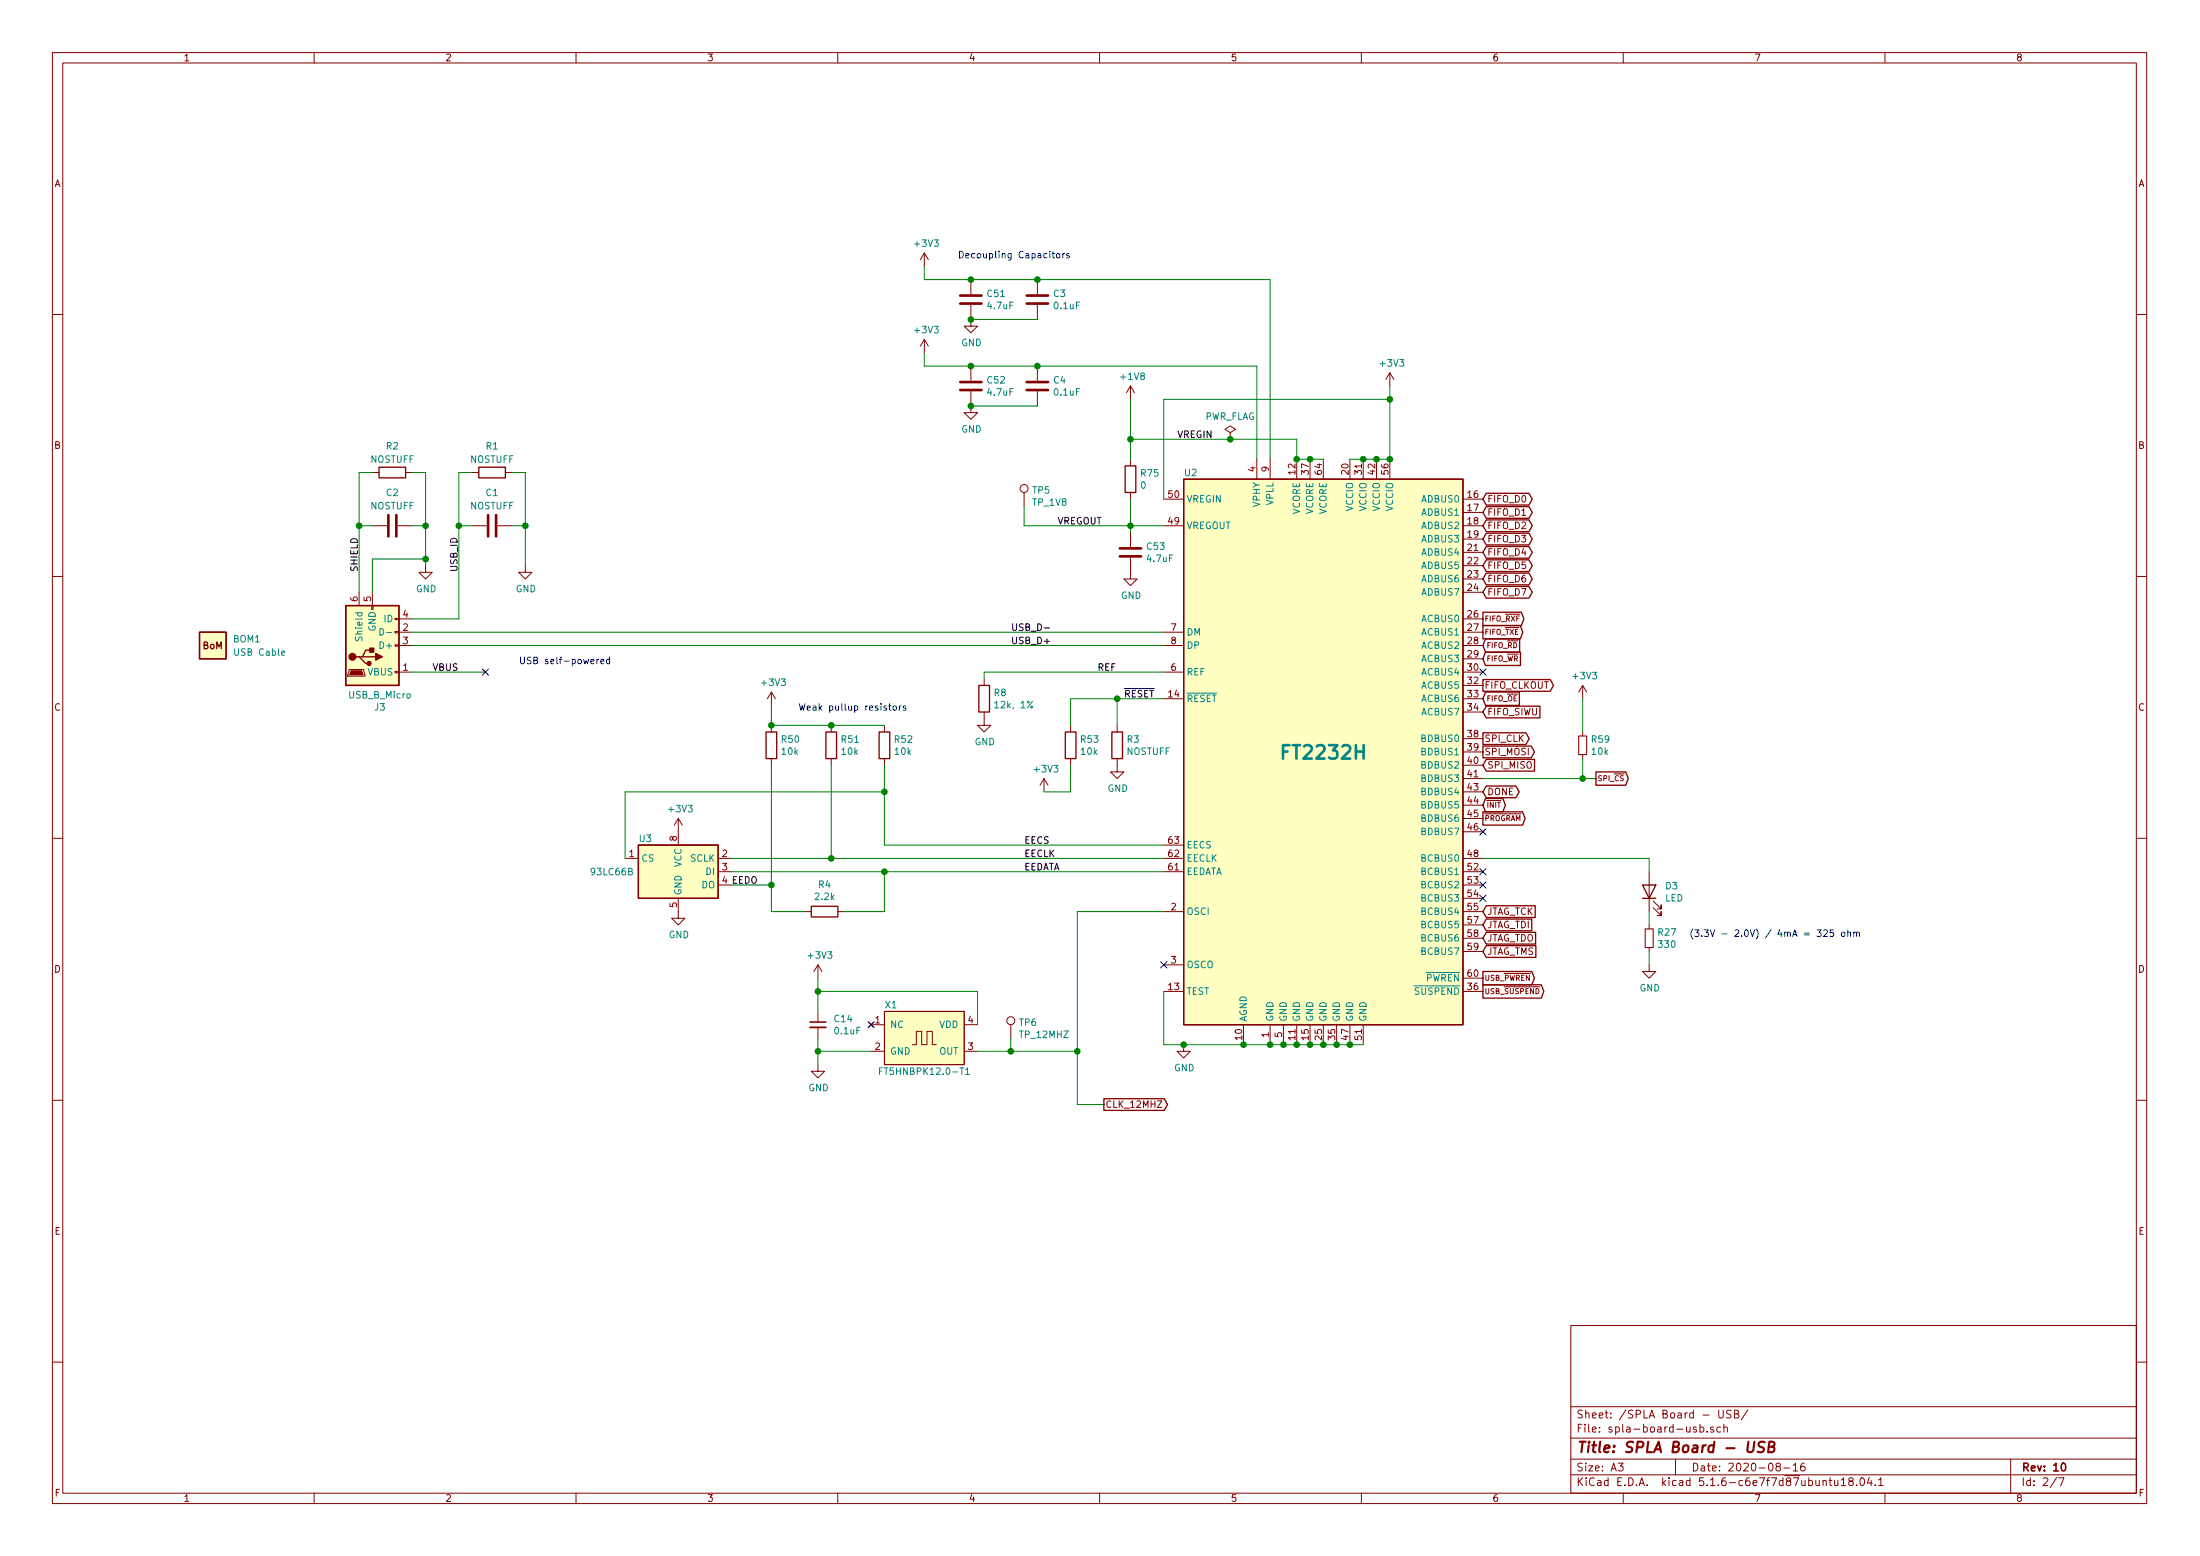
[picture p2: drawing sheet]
EESchema Schematic File Version 4
EELAYER 30 0
EELAYER END
$Descr A3 16535 11693
encoding utf-8
Sheet 2 7
Title "SPLA Board - USB"
Date "2020-08-16"
Rev "10"
Comp ""
Comment1 ""
Comment2 ""
Comment3 ""
Comment4 ""
$EndDescr
$Comp
L Device:R R1
U 1 1
P 3700 3550
F 0 "R1" V 3500 3550 50  0000 C CNN
F 1 "NOSTUFF" V 3600 3550 50  0000 C CNN
F 2 "Resistor_SMD:R_0603_1608Metric" V 3740 3540 50  0001 C CNN
F 3 "~" H 3700 3550 50  0001 C CNN
F 4 "N/A" H 3700 3550 50  0001 C CNN "Digikey"
F 5 "N/A" H 3700 3550 50  0001 C CNN "Manufacturer"
F 6 "N/A" H 3700 3550 50  0001 C CNN "Manufacturer Id"
	1    3700 3550
	0    1    1    0   
$EndComp
$Comp
L power:GND #PWR0101
U 1 1
P 3200 4250
F 0 "#PWR0101" H 3200 4000 50  0001 C CNN
F 1 "GND" H 3205 4077 50  0000 C CNN
F 2 "" H 3200 4250 50  0001 C CNN
F 3 "" H 3200 4250 50  0001 C CNN
	1    3200 4250
	1    0    0    -1  
$EndComp
$Comp
L Device:C C1
U 1 1
P 3700 3950
F 0 "C1" V 3450 3950 50  0000 C CNN
F 1 "NOSTUFF" V 3550 3950 50  0000 C CNN
F 2 "Capacitor_SMD:C_0603_1608Metric" H 3738 3800 50  0001 C CNN
F 3 "~" H 3700 3950 50  0001 C CNN
F 4 "N/A" H 3700 3950 50  0001 C CNN "Digikey"
F 5 "N/A" H 3700 3950 50  0001 C CNN "Manufacturer"
F 6 "N/A" H 3700 3950 50  0001 C CNN "Manufacturer Id"
	1    3700 3950
	0    1    1    0   
$EndComp
Wire Wire Line
	3450 3550 3550 3550
Wire Wire Line
	3850 3550 3950 3550
$Comp
L power:GND #PWR0102
U 1 1
P 3950 4250
F 0 "#PWR0102" H 3950 4000 50  0001 C CNN
F 1 "GND" H 3955 4077 50  0000 C CNN
F 2 "" H 3950 4250 50  0001 C CNN
F 3 "" H 3950 4250 50  0001 C CNN
	1    3950 4250
	1    0    0    -1  
$EndComp
$Comp
L Interface_USB:FT2232HL U2
U 1 1
P 9950 5650
F 0 "U2" H 8900 7750 50  0000 L CNN
F 1 "FT2232H" H 9950 5650 101 0000 C CNB
F 2 "Package_QFP:LQFP-64_10x10mm_P0.5mm" H 9950 5650 50  0001 C CNN
F 3 "https://www.ftdichip.com/Support/Documents/DataSheets/ICs/DS_FT2232H.pdf" H 9950 5650 50  0001 C CNN
F 4 "768-1024-1-ND" H 9950 5650 50  0001 C CNN "Digikey"
F 5 "FT2232HL" H 9950 5650 50  0001 C CNN "Manufacturer Id"
F 6 "FTDI Ltd." H 9950 5650 50  0001 C CNN "Manufacturer"
	1    9950 5650
	1    0    0    -1  
$EndComp
$Comp
L power:GND #PWR0103
U 1 1
P 8900 7850
F 0 "#PWR0103" H 8900 7600 50  0001 C CNN
F 1 "GND" H 8905 7677 50  0000 C CNN
F 2 "" H 8900 7850 50  0001 C CNN
F 3 "" H 8900 7850 50  0001 C CNN
	1    8900 7850
	1    0    0    -1  
$EndComp
Wire Wire Line
	10250 7850 10150 7850
Connection ~ 9350 7850
Wire Wire Line
	9350 7850 8900 7850
Connection ~ 9550 7850
Wire Wire Line
	9550 7850 9350 7850
Connection ~ 9650 7850
Wire Wire Line
	9650 7850 9550 7850
Connection ~ 9750 7850
Wire Wire Line
	9750 7850 9650 7850
Connection ~ 9850 7850
Wire Wire Line
	9850 7850 9750 7850
Connection ~ 9950 7850
Wire Wire Line
	9950 7850 9850 7850
Connection ~ 10050 7850
Wire Wire Line
	10050 7850 9950 7850
Connection ~ 10150 7850
Wire Wire Line
	10150 7850 10050 7850
NoConn ~ 8750 7250
$Comp
L power:GND #PWR0104
U 1 1
P 5100 6850
F 0 "#PWR0104" H 5100 6600 50  0001 C CNN
F 1 "GND" H 5105 6677 50  0000 C CNN
F 2 "" H 5100 6850 50  0001 C CNN
F 3 "" H 5100 6850 50  0001 C CNN
	1    5100 6850
	1    0    0    -1  
$EndComp
Wire Wire Line
	6650 6350 8750 6350
Wire Wire Line
	4700 5950 6650 5950
Wire Wire Line
	4700 5950 4700 6450
Wire Wire Line
	6650 5950 6650 6350
$Comp
L Device:R R4
U 1 1
P 6200 6850
F 0 "R4" V 5995 6850 50  0000 C CNN
F 1 "2.2k" V 6086 6850 50  0000 C CNN
F 2 "Resistor_SMD:R_0603_1608Metric" V 6240 6840 50  0001 C CNN
F 3 "~" H 6200 6850 50  0001 C CNN
F 4 "RMCF0603JT2K20CT-ND" H 6200 6850 50  0001 C CNN "Digikey"
F 5 "Stackpole Electronics Inc" H 6200 6850 50  0001 C CNN "Manufacturer"
F 6 "RMCF0603JT2K20" H 6200 6850 50  0001 C CNN "Manufacturer Id"
	1    6200 6850
	0    1    1    0   
$EndComp
Wire Wire Line
	5500 6650 5800 6650
Wire Wire Line
	5800 6650 5800 6850
Wire Wire Line
	5800 6850 6050 6850
Wire Wire Line
	5500 6550 6650 6550
Wire Wire Line
	6350 6850 6650 6850
Wire Wire Line
	5500 6450 6250 6450
Wire Wire Line
	6650 6550 6650 6850
Wire Wire Line
	8750 6550 6650 6550
Connection ~ 6650 6550
Wire Wire Line
	6650 5450 6250 5450
Connection ~ 6250 5450
Wire Wire Line
	6250 5450 5800 5450
Wire Wire Line
	5800 5450 5800 5300
Connection ~ 5800 5450
Wire Wire Line
	5800 5750 5800 6650
Connection ~ 5800 6650
Wire Wire Line
	6250 5750 6250 6450
Connection ~ 6250 6450
Wire Wire Line
	6250 6450 8750 6450
Wire Wire Line
	6650 5750 6650 5950
Connection ~ 6650 5950
$Comp
L power:GND #PWR0105
U 1 1
P 6150 8000
F 0 "#PWR0105" H 6150 7750 50  0001 C CNN
F 1 "GND" H 6155 7827 50  0000 C CNN
F 2 "" H 6150 8000 50  0001 C CNN
F 3 "" H 6150 8000 50  0001 C CNN
	1    6150 8000
	1    0    0    -1  
$EndComp
Wire Wire Line
	8750 7450 8750 7850
Wire Wire Line
	8750 7850 8900 7850
Connection ~ 8900 7850
Text Notes 6000 5350 0    50   ~ 0
Weak pullup resistors
Wire Wire Line
	10450 3000 10450 3450
Wire Wire Line
	10150 3450 10250 3450
Connection ~ 10450 3450
Connection ~ 10250 3450
Wire Wire Line
	10250 3450 10350 3450
Connection ~ 10350 3450
Wire Wire Line
	10350 3450 10450 3450
Wire Wire Line
	8500 3950 8750 3950
Wire Wire Line
	9750 3450 9850 3450
Connection ~ 9850 3450
Wire Wire Line
	9850 3450 9950 3450
$Comp
L power:GND #PWR0106
U 1 1
P 8500 4300
F 0 "#PWR0106" H 8500 4050 50  0001 C CNN
F 1 "GND" H 8505 4127 50  0000 C CNN
F 2 "" H 8500 4300 50  0001 C CNN
F 3 "" H 8500 4300 50  0001 C CNN
	1    8500 4300
	1    0    0    -1  
$EndComp
Wire Wire Line
	8500 3950 8500 4000
Connection ~ 8500 3950
$Comp
L power:+1V8 #PWR0107
U 1 1
P 8500 3000
F 0 "#PWR0107" H 8500 2850 50  0001 C CNN
F 1 "+1V8" H 8515 3173 50  0000 C CNN
F 2 "" H 8500 3000 50  0001 C CNN
F 3 "" H 8500 3000 50  0001 C CNN
	1    8500 3000
	1    0    0    -1  
$EndComp
Wire Wire Line
	8500 3000 8500 3300
$Comp
L power:GND #PWR0108
U 1 1
P 7400 5400
F 0 "#PWR0108" H 7400 5150 50  0001 C CNN
F 1 "GND" H 7405 5227 50  0000 C CNN
F 2 "" H 7400 5400 50  0001 C CNN
F 3 "" H 7400 5400 50  0001 C CNN
	1    7400 5400
	1    0    0    -1  
$EndComp
Wire Wire Line
	7400 5050 7400 5100
Wire Wire Line
	8050 5950 8050 5750
Wire Wire Line
	8050 5450 8050 5250
Wire Wire Line
	8050 5950 7850 5950
Wire Wire Line
	9750 3450 9750 3300
Connection ~ 9750 3450
Wire Wire Line
	9750 3300 9250 3300
$Comp
L power:+3V3 #PWR0109
U 1 1
P 6150 7350
F 0 "#PWR0109" H 6150 7200 50  0001 C CNN
F 1 "+3V3" H 6165 7523 50  0000 C CNN
F 2 "" H 6150 7350 50  0001 C CNN
F 3 "" H 6150 7350 50  0001 C CNN
	1    6150 7350
	1    0    0    -1  
$EndComp
$Comp
L power:+3V3 #PWR0110
U 1 1
P 5100 6250
F 0 "#PWR0110" H 5100 6100 50  0001 C CNN
F 1 "+3V3" H 5115 6423 50  0000 C CNN
F 2 "" H 5100 6250 50  0001 C CNN
F 3 "" H 5100 6250 50  0001 C CNN
	1    5100 6250
	1    0    0    -1  
$EndComp
$Comp
L power:+3V3 #PWR0111
U 1 1
P 7850 5950
F 0 "#PWR0111" H 7850 5800 50  0001 C CNN
F 1 "+3V3" H 7865 6123 50  0000 C CNN
F 2 "" H 7850 5950 50  0001 C CNN
F 3 "" H 7850 5950 50  0001 C CNN
	1    7850 5950
	1    0    0    -1  
$EndComp
$Comp
L power:+3V3 #PWR0112
U 1 1
P 5800 5300
F 0 "#PWR0112" H 5800 5150 50  0001 C CNN
F 1 "+3V3" H 5815 5473 50  0000 C CNN
F 2 "" H 5800 5300 50  0001 C CNN
F 3 "" H 5800 5300 50  0001 C CNN
	1    5800 5300
	1    0    0    -1  
$EndComp
Wire Wire Line
	8750 3000 10450 3000
Wire Wire Line
	8750 3000 8750 3750
$Comp
L power:+3V3 #PWR0113
U 1 1
P 10450 2900
F 0 "#PWR0113" H 10450 2750 50  0001 C CNN
F 1 "+3V3" H 10465 3073 50  0000 C CNN
F 2 "" H 10450 2900 50  0001 C CNN
F 3 "" H 10450 2900 50  0001 C CNN
	1    10450 2900
	1    0    0    -1  
$EndComp
Wire Wire Line
	9450 3450 9450 2750
Wire Wire Line
	9450 2750 7800 2750
Connection ~ 7800 2750
Wire Wire Line
	7800 2750 7300 2750
Wire Wire Line
	9550 2100 7800 2100
Connection ~ 7800 2100
Wire Wire Line
	7800 2100 7300 2100
$Comp
L power:+3V3 #PWR0114
U 1 1
P 6950 2000
F 0 "#PWR0114" H 6950 1850 50  0001 C CNN
F 1 "+3V3" H 6965 2173 50  0000 C CNN
F 2 "" H 6950 2000 50  0001 C CNN
F 3 "" H 6950 2000 50  0001 C CNN
	1    6950 2000
	1    0    0    -1  
$EndComp
$Comp
L power:+3V3 #PWR0115
U 1 1
P 6950 2650
F 0 "#PWR0115" H 6950 2500 50  0001 C CNN
F 1 "+3V3" H 6965 2823 50  0000 C CNN
F 2 "" H 6950 2650 50  0001 C CNN
F 3 "" H 6950 2650 50  0001 C CNN
	1    6950 2650
	1    0    0    -1  
$EndComp
Wire Wire Line
	7300 2100 6950 2100
Wire Wire Line
	6950 2100 6950 2000
Connection ~ 7300 2100
Wire Wire Line
	7300 2750 6950 2750
Wire Wire Line
	6950 2750 6950 2650
Connection ~ 7300 2750
Wire Wire Line
	9550 2100 9550 3450
$Comp
L power:GND #PWR0116
U 1 1
P 7300 2400
F 0 "#PWR0116" H 7300 2150 50  0001 C CNN
F 1 "GND" H 7305 2227 50  0000 C CNN
F 2 "" H 7300 2400 50  0001 C CNN
F 3 "" H 7300 2400 50  0001 C CNN
	1    7300 2400
	1    0    0    -1  
$EndComp
$Comp
L power:GND #PWR0117
U 1 1
P 7300 3050
F 0 "#PWR0117" H 7300 2800 50  0001 C CNN
F 1 "GND" H 7305 2877 50  0000 C CNN
F 2 "" H 7300 3050 50  0001 C CNN
F 3 "" H 7300 3050 50  0001 C CNN
	1    7300 3050
	1    0    0    -1  
$EndComp
Wire Wire Line
	7800 2400 7300 2400
Connection ~ 7300 2400
Wire Wire Line
	7800 3050 7300 3050
Connection ~ 7300 3050
Text Notes 7200 1950 0    50   ~ 0
Decoupling Capacitors\n
$Comp
L Connector:USB_B_Micro J3
U 1 1
P 2800 4850
F 0 "J3" H 2857 5317 50  0000 C CNN
F 1 "USB_B_Micro" H 2857 5226 50  0000 C CNN
F 2 "Connector_USB:USB_Micro-B_Wuerth_629105150521" H 2950 4800 50  0001 C CNN
F 3 "~" H 2950 4800 50  0001 C CNN
F 4 "732-5960-1-ND" H 2800 4850 50  0001 C CNN "Digikey"
F 5 "629105150521" H 2800 4850 50  0001 C CNN "Manufacturer Id"
F 6 "Wuerth Electronik" H 2800 4850 50  0001 C CNN "Manufacturer"
	1    2800 4850
	1    0    0    1   
$EndComp
Text Notes 3900 5000 0    50   ~ 0
USB self-powered
Text GLabel 11150 5550 2    50   Output ~ 0
SPI_CLK
Text GLabel 11150 5650 2    50   Output ~ 0
SPI_MOSI
Text GLabel 11150 5750 2    50   Input ~ 0
SPI_MISO
Text GLabel 11150 3750 2    50   BiDi ~ 0
FIFO_D0
Text GLabel 11150 3850 2    50   BiDi ~ 0
FIFO_D1
Text GLabel 11150 3950 2    50   BiDi ~ 0
FIFO_D2
Text GLabel 11150 4050 2    50   BiDi ~ 0
FIFO_D3
Text GLabel 11150 4150 2    50   BiDi ~ 0
FIFO_D4
Text GLabel 11150 4250 2    50   BiDi ~ 0
FIFO_D5
Text GLabel 11150 4350 2    50   BiDi ~ 0
FIFO_D6
Text GLabel 11150 4450 2    50   BiDi ~ 0
FIFO_D7
Text GLabel 12000 5850 2    39   Output ~ 0
SPI_~CS~
Text GLabel 11150 4650 2    39   Output ~ 0
FIFO_~RXF~
Text GLabel 11150 4750 2    39   Output ~ 0
FIFO_~TXE~
Text GLabel 11150 4850 2    39   Input ~ 0
FIFO_~RD~
Text GLabel 11150 4950 2    39   Input ~ 0
FIFO_~WR~
Text GLabel 11150 5150 2    50   Output ~ 0
FIFO_CLKOUT
Text GLabel 11150 5250 2    39   Input ~ 0
FIFO_~OE~
Text GLabel 11150 5350 2    50   Input ~ 0
FIFO_SIWU
$Comp
L SPLA:FT5HNBPK12.0-T1 X1
U 1 1
P 6950 7800
AR Path="/5FDCFC82" Ref="X1"  Part="1" 
AR Path="/5E4F712F/5FDCFC82" Ref="X1"  Part="1" 
F 0 "X1" H 6650 8050 50  0000 L CNN
F 1 "FT5HNBPK12.0-T1" H 6950 7550 50  0000 C CNN
F 2 "Crystal:Crystal_SMD_5032-4Pin_5.0x3.2mm" H 7000 7300 50  0001 C CNN
F 3 "" H 7380 7490 50  0001 C CNN
F 4 "631-1068-1-ND" H 6950 7800 50  0001 C CNN "Digikey"
F 5 "FT5HNBPK12.0-T1" H 6950 7800 50  0001 C CNN "Manufacturer Id"
F 6 "Fox Electronics" H 6950 7800 50  0001 C CNN "Manufacturer"
	1    6950 7800
	1    0    0    -1  
$EndComp
Wire Wire Line
	6550 7900 6150 7900
Wire Wire Line
	7350 7700 7350 7450
Connection ~ 6150 7900
NoConn ~ 11150 5050
Text GLabel 11150 6050 2    39   BiDi ~ 0
~INIT
Text GLabel 11150 6150 2    39   Output ~ 0
~PROGRAM
Text GLabel 11150 5950 2    50   BiDi ~ 0
DONE
NoConn ~ 11150 6750
Text GLabel 11150 7150 2    50   Input ~ 0
JTAG_TMS
Text GLabel 11150 6850 2    50   Input ~ 0
JTAG_TCK
Text GLabel 11150 6950 2    50   Input ~ 0
JTAG_TDI
Text GLabel 11150 7050 2    50   Input ~ 0
JTAG_TDO
Wire Wire Line
	3100 4850 8750 4850
Wire Wire Line
	3100 4750 8750 4750
Wire Wire Line
	6150 7450 6150 7600
Wire Wire Line
	6150 7800 6150 7900
Text GLabel 11150 7350 2    39   Output ~ 0
USB_~PWREN~
Text GLabel 11150 7450 2    39   Output ~ 0
USB_~SUSPEND~
NoConn ~ 11150 6250
NoConn ~ 11150 6550
NoConn ~ 11150 6650
Text Label 7700 6350 0    50   ~ 0
EECS
Text Label 7700 6550 0    50   ~ 0
EEDATA
Text Label 7700 6450 0    50   ~ 0
EECLK
Wire Wire Line
	7400 5050 8750 5050
Text Label 8250 5050 0    50   ~ 0
REF
Wire Wire Line
	8050 5250 8400 5250
Text Label 8450 5250 0    50   ~ 0
~RESET
Text Label 7600 4750 0    50   ~ 0
USB_D-
Text Label 7600 4850 0    50   ~ 0
USB_D+
Text Label 3450 4300 1    50   ~ 0
USB_ID
Text Label 5500 6650 0    50   ~ 0
EEDO
$Comp
L Device:LED D3
U 1 1
P 12400 6700
F 0 "D3" V 12439 6583 50  0000 R CNN
F 1 "LED" V 12348 6583 50  0000 R CNN
F 2 "LED_SMD:LED_0805_2012Metric" H 12400 6700 50  0001 C CNN
F 3 "~" H 12400 6700 50  0001 C CNN
F 4 "732-4986-1-ND" H 12400 6700 50  0001 C CNN "Digikey"
F 5 "150080VS75000" H 12400 6700 50  0001 C CNN "Manufacturer Id"
F 6 "Wuerth Electronik" H 12400 6700 50  0001 C CNN "Manufacturer"
	1    12400 6700
	0    -1   -1   0   
$EndComp
$Comp
L Device:R_Small R27
U 1 1
P 12400 7050
F 0 "R27" H 12459 7096 50  0000 L CNN
F 1 "330" H 12459 7005 50  0000 L CNN
F 2 "Resistor_SMD:R_0603_1608Metric" H 12400 7050 50  0001 C CNN
F 3 "~" H 12400 7050 50  0001 C CNN
F 4 "RMCF0603JT330RCT-ND" H 12400 7050 50  0001 C CNN "Digikey"
F 5 "Stackpole Electronics Inc" H 12400 7050 50  0001 C CNN "Manufacturer"
F 6 "RMCF0603JT330R" H 12400 7050 50  0001 C CNN "Manufacturer Id"
	1    12400 7050
	1    0    0    -1  
$EndComp
Wire Wire Line
	11150 6450 12400 6450
Wire Wire Line
	12400 6850 12400 6950
Wire Wire Line
	12400 7150 12400 7250
$Comp
L power:GND #PWR0187
U 1 1
P 12400 7250
F 0 "#PWR0187" H 12400 7000 50  0001 C CNN
F 1 "GND" H 12405 7077 50  0000 C CNN
F 2 "" H 12400 7250 50  0001 C CNN
F 3 "" H 12400 7250 50  0001 C CNN
	1    12400 7250
	1    0    0    -1  
$EndComp
Text Notes 12700 7050 0    50   ~ 0
(3.3V - 2.0V) / 4mA = 325 ohm
Wire Wire Line
	12400 6450 12400 6550
$Comp
L Memory_EEPROM:93LCxxB U3
U 1 1
P 5100 6550
F 0 "U3" H 4800 6800 50  0000 L CNN
F 1 "93LC66B" H 4600 6550 50  0000 C CNN
F 2 "Package_SO:SOIC-8_3.9x4.9mm_P1.27mm" H 5100 6550 50  0001 C CNN
F 3 "http://ww1.microchip.com/downloads/en/DeviceDoc/20001749K.pdf" H 5100 6550 50  0001 C CNN
F 4 "93LC66B/SN-ND" H 5100 6550 50  0001 C CNN "Digikey"
F 5 "93LC66B/SN" H 5100 6550 50  0001 C CNN "Manufacturer Id"
F 6 "Microchip Technology" H 5100 6550 50  0001 C CNN "Manufacturer"
	1    5100 6550
	1    0    0    -1  
$EndComp
$Comp
L power:+3V3 #PWR?
U 1 1
P 11900 5250
AR Path="/5E4D8358/5E9C89C1" Ref="#PWR?"  Part="1" 
AR Path="/5E4F712F/5E9C89C1" Ref="#PWR053"  Part="1" 
F 0 "#PWR053" H 11900 5100 50  0001 C CNN
F 1 "+3V3" H 11915 5423 50  0000 C CNN
F 2 "" H 11900 5250 50  0001 C CNN
F 3 "" H 11900 5250 50  0001 C CNN
	1    11900 5250
	1    0    0    -1  
$EndComp
Wire Wire Line
	6150 7450 7350 7450
NoConn ~ 6550 7700
Connection ~ 6150 7450
Wire Wire Line
	6150 7450 6150 7350
Wire Wire Line
	6150 7900 6150 8000
$Comp
L SPLA:BomExtra BOM1
U 1 1
P 1600 4850
F 0 "BOM1" H 1750 4900 50  0000 L CNN
F 1 "USB Cable" H 1750 4800 50  0000 L CNN
F 2 "SPLA:BoM" H 1600 4850 50  0001 C CNN
F 3 "" H 1600 4850 50  0001 C CNN
F 4 "Q966-ND" H 1600 4850 50  0001 C CNN "Digikey"
F 5 "3025030-03" H 1600 4850 50  0001 C CNN "Manufacturer Id"
F 6 "Qualtek" H 1600 4850 50  0001 C CNN "Manufacturer"
	1    1600 4850
	1    0    0    -1  
$EndComp
Wire Wire Line
	11150 5850 11900 5850
Wire Wire Line
	11900 5850 11900 5700
Connection ~ 11900 5850
Wire Wire Line
	11900 5850 12000 5850
$Comp
L Device:R_Small R59
U 1 1
P 11900 5600
F 0 "R59" H 11959 5646 50  0000 L CNN
F 1 "10k" H 11959 5555 50  0000 L CNN
F 2 "Resistor_SMD:R_0603_1608Metric" H 11900 5600 50  0001 C CNN
F 3 "~" H 11900 5600 50  0001 C CNN
F 4 "RMCF0603JT10K0CT-ND" H 11900 5600 50  0001 C CNN "Digikey"
F 5 "Stackpole Electronics Inc" H 11900 5600 50  0001 C CNN "Manufacturer"
F 6 "RMCF0603JT10K0" H 11900 5600 50  0001 C CNN "Manufacturer Id"
	1    11900 5600
	1    0    0    -1  
$EndComp
Wire Wire Line
	2800 4450 2800 4200
Wire Wire Line
	2800 4200 3200 4200
Wire Wire Line
	3200 4200 3200 4250
Wire Wire Line
	3100 3550 3200 3550
Wire Wire Line
	3200 3550 3200 3950
Connection ~ 3200 4200
Wire Wire Line
	3100 3950 3200 3950
Connection ~ 3200 3950
Wire Wire Line
	3200 3950 3200 4200
Wire Wire Line
	3100 4650 3450 4650
Wire Wire Line
	3450 4650 3450 3950
Wire Wire Line
	2700 4450 2700 3950
Wire Wire Line
	2700 3950 2700 3550
Wire Wire Line
	2700 3550 2800 3550
Connection ~ 2700 3950
$Comp
L Device:C C3
U 1 1
P 7800 2250
F 0 "C3" H 7915 2296 50  0000 L CNN
F 1 "0.1uF" H 7915 2205 50  0000 L CNN
F 2 "Capacitor_SMD:C_0603_1608Metric" H 7838 2100 50  0001 C CNN
F 3 "~" H 7800 2250 50  0001 C CNN
F 4 "490-16477-1-ND" H 7800 2250 50  0001 C CNN "Digikey"
F 5 "Murata Electronics" H 7800 2250 50  0001 C CNN "Manufacturer"
F 6 "GCJ188R71E104KA12D" H 7800 2250 50  0001 C CNN "Manufacturer Id"
	1    7800 2250
	1    0    0    -1  
$EndComp
$Comp
L Device:C C4
U 1 1
P 7800 2900
F 0 "C4" H 7915 2946 50  0000 L CNN
F 1 "0.1uF" H 7915 2855 50  0000 L CNN
F 2 "Capacitor_SMD:C_0603_1608Metric" H 7838 2750 50  0001 C CNN
F 3 "~" H 7800 2900 50  0001 C CNN
F 4 "490-16477-1-ND" H 7800 2900 50  0001 C CNN "Digikey"
F 5 "Murata Electronics" H 7800 2900 50  0001 C CNN "Manufacturer"
F 6 "GCJ188R71E104KA12D" H 7800 2900 50  0001 C CNN "Manufacturer Id"
	1    7800 2900
	1    0    0    -1  
$EndComp
$Comp
L Device:C C51
U 1 1
P 7300 2250
F 0 "C51" H 7415 2296 50  0000 L CNN
F 1 "4.7uF" H 7415 2205 50  0000 L CNN
F 2 "Capacitor_SMD:C_0603_1608Metric" H 7338 2100 50  0001 C CNN
F 3 "~" H 7300 2250 50  0001 C CNN
F 4 "490-7203-1-ND" H 7300 2250 50  0001 C CNN "Digikey"
F 5 "Murata Electronics" H 7300 2250 50  0001 C CNN "Manufacturer"
F 6 "GRM188R61E475KE11D" H 7300 2250 50  0001 C CNN "Manufacturer Id"
	1    7300 2250
	1    0    0    -1  
$EndComp
$Comp
L Device:C C52
U 1 1
P 7300 2900
F 0 "C52" H 7415 2946 50  0000 L CNN
F 1 "4.7uF" H 7415 2855 50  0000 L CNN
F 2 "Capacitor_SMD:C_0603_1608Metric" H 7338 2750 50  0001 C CNN
F 3 "~" H 7300 2900 50  0001 C CNN
F 4 "490-7203-1-ND" H 7300 2900 50  0001 C CNN "Digikey"
F 5 "Murata Electronics" H 7300 2900 50  0001 C CNN "Manufacturer"
F 6 "GRM188R61E475KE11D" H 7300 2900 50  0001 C CNN "Manufacturer Id"
	1    7300 2900
	1    0    0    -1  
$EndComp
$Comp
L Device:R R53
U 1 1
P 8050 5600
F 0 "R53" H 8118 5646 50  0000 L CNN
F 1 "10k" H 8118 5555 50  0000 L CNN
F 2 "Resistor_SMD:R_0603_1608Metric" V 8090 5590 50  0001 C CNN
F 3 "~" H 8050 5600 50  0001 C CNN
F 4 "RMCF0603JT10K0CT-ND" H 8050 5600 50  0001 C CNN "Digikey"
F 5 "Stackpole Electronics Inc" H 8050 5600 50  0001 C CNN "Manufacturer"
F 6 "RMCF0603JT10K0" H 8050 5600 50  0001 C CNN "Manufacturer Id"
	1    8050 5600
	1    0    0    -1  
$EndComp
$Comp
L Device:C_Small C14
U 1 1
P 6150 7700
F 0 "C14" H 6265 7746 50  0000 L CNN
F 1 "0.1uF" H 6265 7655 50  0000 L CNN
F 2 "Capacitor_SMD:C_0603_1608Metric" H 6188 7550 50  0001 C CNN
F 3 "~" H 6150 7700 50  0001 C CNN
F 4 "490-16477-1-ND" H 6150 7700 50  0001 C CNN "Digikey"
F 5 "Murata Electronics" H 6150 7700 50  0001 C CNN "Manufacturer"
F 6 "GCJ188R71E104KA12D" H 6150 7700 50  0001 C CNN "Manufacturer Id"
	1    6150 7700
	1    0    0    -1  
$EndComp
$Comp
L Device:R R8
U 1 1
P 7400 5250
F 0 "R8" H 7468 5296 50  0000 L CNN
F 1 "12k, 1%" H 7468 5205 50  0000 L CNN
F 2 "Resistor_SMD:R_0603_1608Metric" V 7440 5240 50  0001 C CNN
F 3 "~" H 7400 5250 50  0001 C CNN
F 4 "RMCF0603FT12K0CT-ND" H 7400 5250 50  0001 C CNN "Digikey"
F 5 "Stackpole Electronics Inc" H 7400 5250 50  0001 C CNN "Manufacturer"
F 6 "RMCF0603FT12K0" H 7400 5250 50  0001 C CNN "Manufacturer Id"
	1    7400 5250
	1    0    0    -1  
$EndComp
$Comp
L Device:R R52
U 1 1
P 6650 5600
F 0 "R52" H 6718 5646 50  0000 L CNN
F 1 "10k" H 6718 5555 50  0000 L CNN
F 2 "Resistor_SMD:R_0603_1608Metric" V 6690 5590 50  0001 C CNN
F 3 "~" H 6650 5600 50  0001 C CNN
F 4 "RMCF0603JT10K0CT-ND" H 6650 5600 50  0001 C CNN "Digikey"
F 5 "Stackpole Electronics Inc" H 6650 5600 50  0001 C CNN "Manufacturer"
F 6 "RMCF0603JT10K0" H 6650 5600 50  0001 C CNN "Manufacturer Id"
	1    6650 5600
	1    0    0    -1  
$EndComp
$Comp
L Device:R R51
U 1 1
P 6250 5600
F 0 "R51" H 6318 5646 50  0000 L CNN
F 1 "10k" H 6318 5555 50  0000 L CNN
F 2 "Resistor_SMD:R_0603_1608Metric" V 6290 5590 50  0001 C CNN
F 3 "~" H 6250 5600 50  0001 C CNN
F 4 "RMCF0603JT10K0CT-ND" H 6250 5600 50  0001 C CNN "Digikey"
F 5 "Stackpole Electronics Inc" H 6250 5600 50  0001 C CNN "Manufacturer"
F 6 "RMCF0603JT10K0" H 6250 5600 50  0001 C CNN "Manufacturer Id"
	1    6250 5600
	1    0    0    -1  
$EndComp
$Comp
L Device:R R2
U 1 1
P 2950 3550
F 0 "R2" V 2750 3550 50  0000 C CNN
F 1 "NOSTUFF" V 2850 3550 50  0000 C CNN
F 2 "Resistor_SMD:R_0603_1608Metric" H 2950 3550 50  0001 C CNN
F 3 "~" H 2950 3550 50  0001 C CNN
F 4 "N/A" H 2950 3550 50  0001 C CNN "Digikey"
F 5 "N/A" H 2950 3550 50  0001 C CNN "Manufacturer"
F 6 "N/A" H 2950 3550 50  0001 C CNN "Manufacturer Id"
	1    2950 3550
	0    1    1    0   
$EndComp
Wire Wire Line
	2700 3950 2800 3950
$Comp
L Device:C C2
U 1 1
P 2950 3950
F 0 "C2" V 2700 3950 50  0000 C CNN
F 1 "NOSTUFF" V 2800 3950 50  0000 C CNN
F 2 "Capacitor_SMD:C_0603_1608Metric" H 2950 3950 50  0001 C CNN
F 3 "~" H 2950 3950 50  0001 C CNN
F 4 "N/A" V 2950 3950 50  0001 C CNN "Digikey"
F 5 "N/A" H 2950 3950 50  0001 C CNN "Manufacturer"
F 6 "N/A" H 2950 3950 50  0001 C CNN "Manufacturer Id"
	1    2950 3950
	0    1    1    0   
$EndComp
Text Label 2700 4300 1    50   ~ 0
SHIELD
Wire Wire Line
	3100 5050 3650 5050
Text Label 3250 5050 0    50   ~ 0
VBUS
NoConn ~ 3650 5050
$Comp
L Connector:TestPoint TP5
U 1 1
P 7700 3800
F 0 "TP5" H 7758 3918 50  0000 L CNN
F 1 "TP_1V8" H 7758 3827 50  0000 L CNN
F 2 "TestPoint:TestPoint_Pad_D1.0mm" H 7900 3800 50  0001 C CNN
F 3 "~" H 7900 3800 50  0001 C CNN
F 4 "N/A" H 7700 3800 50  0001 C CNN "Digikey"
F 5 "N/A" H 7700 3800 50  0001 C CNN "Manufacturer"
F 6 "N/A" H 7700 3800 50  0001 C CNN "Manufacturer Id"
	1    7700 3800
	1    0    0    -1  
$EndComp
Wire Wire Line
	8500 3950 7700 3950
Wire Wire Line
	7700 3950 7700 3800
Text GLabel 8300 8300 2    50   Output ~ 0
CLK_12MHZ
Wire Wire Line
	8100 8300 8300 8300
Wire Wire Line
	8100 6850 8750 6850
$Comp
L Device:R R3
U 1 1
P 8400 5600
F 0 "R3" H 8468 5646 50  0000 L CNN
F 1 "NOSTUFF" H 8468 5555 50  0000 L CNN
F 2 "Resistor_SMD:R_0603_1608Metric" V 8440 5590 50  0001 C CNN
F 3 "~" H 8400 5600 50  0001 C CNN
F 4 "N/A" H 8400 5600 50  0001 C CNN "Digikey"
F 5 "N/A" H 8400 5600 50  0001 C CNN "Manufacturer"
F 6 "N/A" H 8400 5600 50  0001 C CNN "Manufacturer Id"
	1    8400 5600
	1    0    0    -1  
$EndComp
Wire Wire Line
	8400 5250 8400 5450
Connection ~ 8400 5250
Wire Wire Line
	8400 5250 8750 5250
$Comp
L power:GND #PWR0233
U 1 1
P 8400 5750
F 0 "#PWR0233" H 8400 5500 50  0001 C CNN
F 1 "GND" H 8405 5577 50  0000 C CNN
F 2 "" H 8400 5750 50  0001 C CNN
F 3 "" H 8400 5750 50  0001 C CNN
	1    8400 5750
	1    0    0    -1  
$EndComp
Wire Wire Line
	3550 3950 3450 3950
Connection ~ 3450 3950
Wire Wire Line
	3450 3950 3450 3550
Wire Wire Line
	3950 3550 3950 3950
Wire Wire Line
	3850 3950 3950 3950
Connection ~ 3950 3950
Wire Wire Line
	3950 3950 3950 4250
Wire Wire Line
	11900 5250 11900 5500
$Comp
L Device:R R75
U 1 1
P 8500 3600
F 0 "R75" H 8570 3646 50  0000 L CNN
F 1 "0" H 8570 3555 50  0000 L CNN
F 2 "Resistor_SMD:R_0603_1608Metric" V 8430 3600 50  0001 C CNN
F 3 "~" H 8500 3600 50  0001 C CNN
F 4 "2019-RK73Z1JTTDCT-ND" H 8500 3600 50  0001 C CNN "Digikey"
F 5 "KOA Speer Electronics Inc." H 8500 3600 50  0001 C CNN "Manufacturer"
F 6 "RK73Z1JTTD" H 8500 3600 50  0001 C CNN "Manufacturer Id"
	1    8500 3600
	1    0    0    -1  
$EndComp
Wire Wire Line
	8500 3450 8500 3300
Connection ~ 8500 3300
Wire Wire Line
	8500 3750 8500 3950
Text Label 8850 3300 0    50   ~ 0
VREGIN
Text Label 7950 3950 0    50   ~ 0
VREGOUT
$Comp
L power:PWR_FLAG #FLG0108
U 1 1
P 9250 3300
F 0 "#FLG0108" H 9250 3375 50  0001 C CNN
F 1 "PWR_FLAG" H 9250 3473 50  0000 C CNN
F 2 "" H 9250 3300 50  0001 C CNN
F 3 "~" H 9250 3300 50  0001 C CNN
	1    9250 3300
	1    0    0    -1  
$EndComp
Connection ~ 9250 3300
Wire Wire Line
	9250 3300 8500 3300
Wire Wire Line
	10450 2900 10450 3000
Connection ~ 10450 3000
$Comp
L Device:C C53
U 1 1
P 8500 4150
F 0 "C53" H 8615 4196 50  0000 L CNN
F 1 "4.7uF" H 8615 4105 50  0000 L CNN
F 2 "Capacitor_SMD:C_0603_1608Metric" H 8538 4000 50  0001 C CNN
F 3 "~" H 8500 4150 50  0001 C CNN
F 4 "490-7203-1-ND" H 8500 4150 50  0001 C CNN "Digikey"
F 5 "Murata Electronics" H 8500 4150 50  0001 C CNN "Manufacturer"
F 6 "GRM188R61E475KE11D" H 8500 4150 50  0001 C CNN "Manufacturer Id"
	1    8500 4150
	1    0    0    -1  
$EndComp
$Comp
L Device:R R50
U 1 1
P 5800 5600
F 0 "R50" H 5868 5646 50  0000 L CNN
F 1 "10k" H 5868 5555 50  0000 L CNN
F 2 "Resistor_SMD:R_0603_1608Metric" V 5840 5590 50  0001 C CNN
F 3 "~" H 5800 5600 50  0001 C CNN
F 4 "RMCF0603JT10K0CT-ND" H 5800 5600 50  0001 C CNN "Digikey"
F 5 "Stackpole Electronics Inc" H 5800 5600 50  0001 C CNN "Manufacturer"
F 6 "RMCF0603JT10K0" H 5800 5600 50  0001 C CNN "Manufacturer Id"
	1    5800 5600
	1    0    0    -1  
$EndComp
$Comp
L Connector:TestPoint TP6
U 1 1
P 7600 7800
F 0 "TP6" H 7658 7918 50  0000 L CNN
F 1 "TP_12MHZ" H 7658 7827 50  0000 L CNN
F 2 "TestPoint:TestPoint_Pad_D1.0mm" H 7800 7800 50  0001 C CNN
F 3 "~" H 7800 7800 50  0001 C CNN
F 4 "N/A" H 7600 7800 50  0001 C CNN "Digikey"
F 5 "N/A" H 7600 7800 50  0001 C CNN "Manufacturer"
F 6 "N/A" H 7600 7800 50  0001 C CNN "Manufacturer Id"
	1    7600 7800
	1    0    0    -1  
$EndComp
Wire Wire Line
	8100 6850 8100 7900
Wire Wire Line
	7350 7900 7600 7900
Connection ~ 8100 7900
Wire Wire Line
	8100 7900 8100 8300
Wire Wire Line
	7600 7900 7600 7800
Connection ~ 7600 7900
Wire Wire Line
	7600 7900 8100 7900
$EndSCHEMATC
